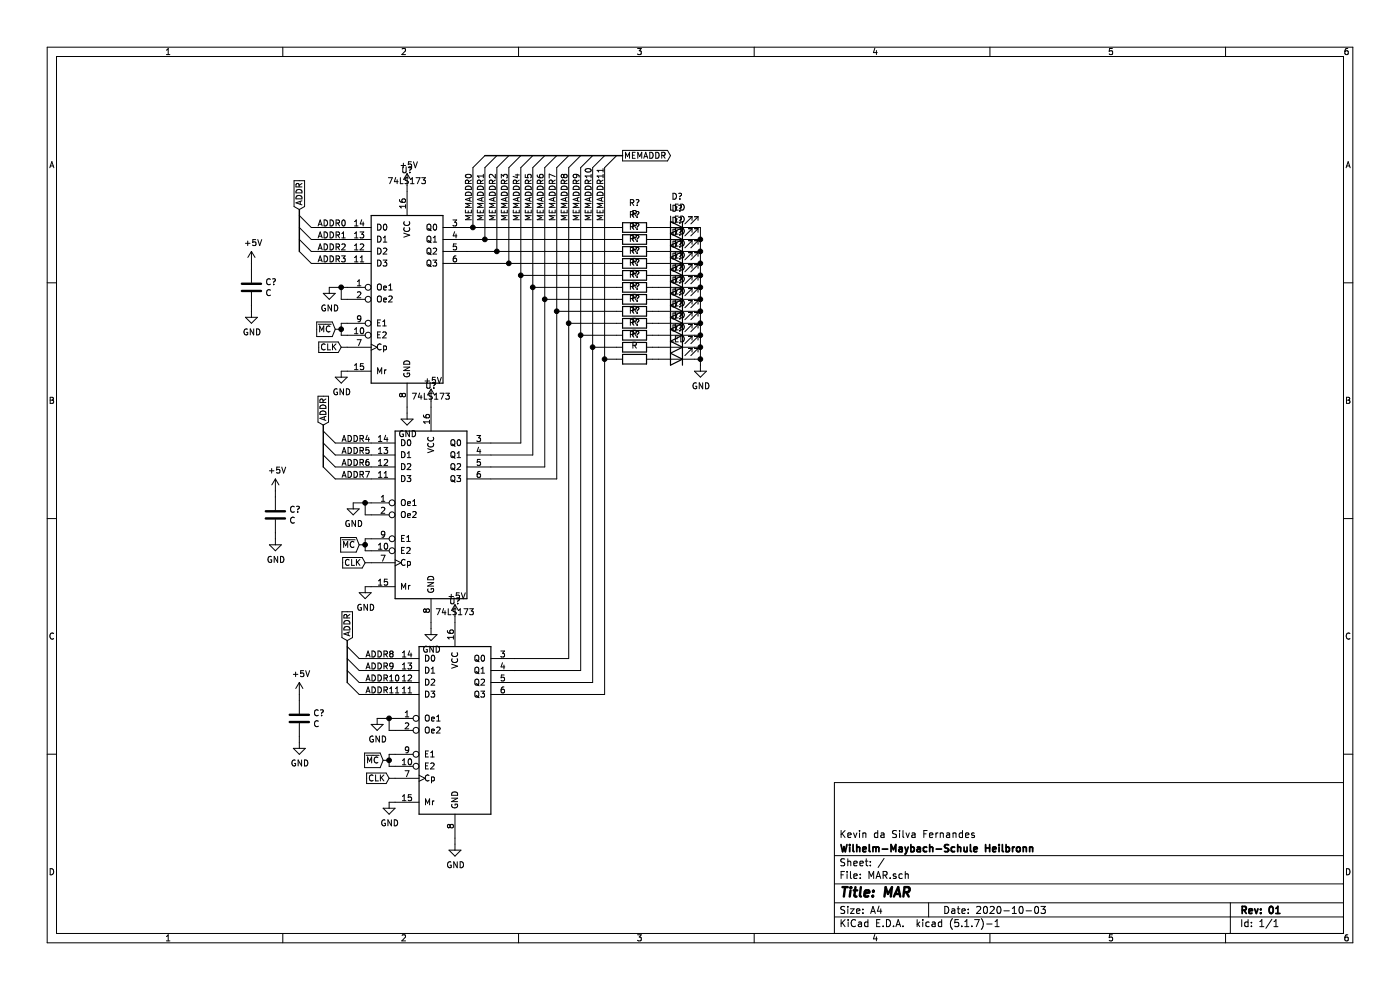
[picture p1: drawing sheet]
EESchema Schematic File Version 4
EELAYER 30 0
EELAYER END
$Descr A4 11693 8268
encoding utf-8
Sheet 1 1
Title "MAR"
Date "2020-10-03"
Rev "01"
Comp "Wilhelm-Maybach-Schule Heilbronn"
Comment1 "Kevin da Silva Fernandes"
Comment2 ""
Comment3 ""
Comment4 ""
$EndDescr
$Comp
L 74xx:74LS173 U?
U 1 1
P 3400 2500
F 0 "U?" H 3400 3581 50  0000 C CNN
F 1 "74LS173" H 3400 3490 50  0000 C CNN
F 2 "" H 3400 2500 50  0001 C CNN
F 3 "http://www.ti.com/lit/gpn/sn74LS173" H 3400 2500 50  0001 C CNN
	1    3400 2500
	1    0    0    -1  
$EndComp
$Comp
L 74xx:74LS173 U?
U 1 1
P 3600 4300
F 0 "U?" H 3600 5381 50  0000 C CNN
F 1 "74LS173" H 3600 5290 50  0000 C CNN
F 2 "" H 3600 4300 50  0001 C CNN
F 3 "http://www.ti.com/lit/gpn/sn74LS173" H 3600 4300 50  0001 C CNN
	1    3600 4300
	1    0    0    -1  
$EndComp
$Comp
L 74xx:74LS173 U?
U 1 1
P 3800 6100
F 0 "U?" H 3800 7181 50  0000 C CNN
F 1 "74LS173" H 3800 7090 50  0000 C CNN
F 2 "" H 3800 6100 50  0001 C CNN
F 3 "http://www.ti.com/lit/gpn/sn74LS173" H 3800 6100 50  0001 C CNN
	1    3800 6100
	1    0    0    -1  
$EndComp
$Comp
L power:+5V #PWR?
U 1 1
P 3400 1550
F 0 "#PWR?" H 3400 1400 50  0001 C CNN
F 1 "+5V" H 3415 1723 50  0000 C CNN
F 2 "" H 3400 1550 50  0001 C CNN
F 3 "" H 3400 1550 50  0001 C CNN
	1    3400 1550
	1    0    0    -1  
$EndComp
$Comp
L power:+5V #PWR?
U 1 1
P 3600 3350
F 0 "#PWR?" H 3600 3200 50  0001 C CNN
F 1 "+5V" H 3615 3523 50  0000 C CNN
F 2 "" H 3600 3350 50  0001 C CNN
F 3 "" H 3600 3350 50  0001 C CNN
	1    3600 3350
	1    0    0    -1  
$EndComp
$Comp
L power:+5V #PWR?
U 1 1
P 3800 5150
F 0 "#PWR?" H 3800 5000 50  0001 C CNN
F 1 "+5V" H 3815 5323 50  0000 C CNN
F 2 "" H 3800 5150 50  0001 C CNN
F 3 "" H 3800 5150 50  0001 C CNN
	1    3800 5150
	1    0    0    -1  
$EndComp
$Comp
L power:GND #PWR?
U 1 1
P 3400 3450
F 0 "#PWR?" H 3400 3200 50  0001 C CNN
F 1 "GND" H 3405 3277 50  0000 C CNN
F 2 "" H 3400 3450 50  0001 C CNN
F 3 "" H 3400 3450 50  0001 C CNN
	1    3400 3450
	1    0    0    -1  
$EndComp
$Comp
L power:GND #PWR?
U 1 1
P 3600 5250
F 0 "#PWR?" H 3600 5000 50  0001 C CNN
F 1 "GND" H 3605 5077 50  0000 C CNN
F 2 "" H 3600 5250 50  0001 C CNN
F 3 "" H 3600 5250 50  0001 C CNN
	1    3600 5250
	1    0    0    -1  
$EndComp
$Comp
L power:GND #PWR?
U 1 1
P 3800 7050
F 0 "#PWR?" H 3800 6800 50  0001 C CNN
F 1 "GND" H 3805 6877 50  0000 C CNN
F 2 "" H 3800 7050 50  0001 C CNN
F 3 "" H 3800 7050 50  0001 C CNN
	1    3800 7050
	1    0    0    -1  
$EndComp
Wire Wire Line
	2900 2400 2850 2400
Wire Wire Line
	2850 2400 2850 2500
Wire Wire Line
	2850 2500 2900 2500
Wire Wire Line
	2900 2700 2850 2700
Wire Wire Line
	2850 2700 2850 2750
Wire Wire Line
	2850 2800 2900 2800
Wire Wire Line
	3100 4200 3050 4200
Wire Wire Line
	3050 4200 3050 4300
Wire Wire Line
	3050 4300 3100 4300
Wire Wire Line
	3100 4500 3050 4500
Wire Wire Line
	3050 4500 3050 4550
Wire Wire Line
	3050 4600 3100 4600
Wire Wire Line
	3300 6000 3250 6000
Wire Wire Line
	3250 6000 3250 6100
Wire Wire Line
	3250 6100 3300 6100
Wire Wire Line
	3300 6300 3250 6300
Wire Wire Line
	3250 6300 3250 6350
Wire Wire Line
	3250 6400 3300 6400
$Comp
L power:GND #PWR?
U 1 1
P 3150 6000
F 0 "#PWR?" H 3150 5750 50  0001 C CNN
F 1 "GND" H 3155 5827 50  0000 C CNN
F 2 "" H 3150 6000 50  0001 C CNN
F 3 "" H 3150 6000 50  0001 C CNN
	1    3150 6000
	1    0    0    -1  
$EndComp
Wire Wire Line
	3150 6000 3250 6000
Connection ~ 3250 6000
$Comp
L power:GND #PWR?
U 1 1
P 2950 4200
F 0 "#PWR?" H 2950 3950 50  0001 C CNN
F 1 "GND" H 2955 4027 50  0000 C CNN
F 2 "" H 2950 4200 50  0001 C CNN
F 3 "" H 2950 4200 50  0001 C CNN
	1    2950 4200
	1    0    0    -1  
$EndComp
Wire Wire Line
	2950 4200 3050 4200
Connection ~ 3050 4200
$Comp
L power:GND #PWR?
U 1 1
P 2750 2400
F 0 "#PWR?" H 2750 2150 50  0001 C CNN
F 1 "GND" H 2755 2227 50  0000 C CNN
F 2 "" H 2750 2400 50  0001 C CNN
F 3 "" H 2750 2400 50  0001 C CNN
	1    2750 2400
	1    0    0    -1  
$EndComp
Wire Wire Line
	2750 2400 2850 2400
Connection ~ 2850 2400
Text Label 2650 1900 0    50   ~ 0
ADDR0
Text Label 2650 2000 0    50   ~ 0
ADDR1
Text Label 2650 2100 0    50   ~ 0
ADDR2
Text Label 2650 2200 0    50   ~ 0
ADDR3
Wire Wire Line
	2900 1900 2600 1900
Wire Wire Line
	2900 2000 2600 2000
Wire Wire Line
	2600 2100 2900 2100
Wire Wire Line
	2900 2200 2600 2200
Text Label 2850 3700 0    50   ~ 0
ADDR4
Text Label 2850 3800 0    50   ~ 0
ADDR5
Text Label 2850 3900 0    50   ~ 0
ADDR6
Text Label 2850 4000 0    50   ~ 0
ADDR7
Wire Wire Line
	3100 3700 2800 3700
Wire Wire Line
	3100 3800 2800 3800
Wire Wire Line
	2800 3900 3100 3900
Wire Wire Line
	3100 4000 2800 4000
Text Label 3050 5500 0    50   ~ 0
ADDR8
Text Label 3050 5600 0    50   ~ 0
ADDR9
Text Label 3050 5700 0    50   ~ 0
ADDR10
Text Label 3050 5800 0    50   ~ 0
ADDR11
Wire Wire Line
	3300 5500 3000 5500
Wire Wire Line
	3300 5600 3000 5600
Wire Wire Line
	3000 5700 3300 5700
Wire Wire Line
	3300 5800 3000 5800
Entry Wire Line
	2900 5400 3000 5500
Entry Wire Line
	2900 5500 3000 5600
Entry Wire Line
	2900 5600 3000 5700
Entry Wire Line
	2900 5700 3000 5800
Entry Wire Line
	2700 3700 2800 3800
Entry Wire Line
	2700 3600 2800 3700
Entry Wire Line
	2700 3800 2800 3900
Entry Wire Line
	2700 3900 2800 4000
Entry Wire Line
	2500 2100 2600 2200
Entry Wire Line
	2500 2000 2600 2100
Entry Wire Line
	2500 1900 2600 2000
Entry Wire Line
	2500 1800 2600 1900
Text GLabel 2900 5350 1    50   Input ~ 0
ADDR
Text GLabel 2700 3550 1    50   Input ~ 0
ADDR
Text GLabel 2500 1750 1    50   Input ~ 0
ADDR
Wire Wire Line
	3000 4550 3050 4550
Connection ~ 3050 4550
Wire Wire Line
	3050 4550 3050 4600
Text GLabel 3000 4550 0    50   Input ~ 0
~MC
Text GLabel 2800 2750 0    50   Input ~ 0
~MC
Text GLabel 3200 6350 0    50   Input ~ 0
~MC
Wire Wire Line
	3200 6350 3250 6350
Connection ~ 3250 6350
Wire Wire Line
	3250 6350 3250 6400
Wire Wire Line
	2800 2750 2850 2750
Connection ~ 2850 2750
Wire Wire Line
	2850 2750 2850 2800
Text GLabel 2850 2900 0    50   Input ~ 0
CLK
Wire Wire Line
	2850 2900 2900 2900
Text GLabel 3050 4700 0    50   Input ~ 0
CLK
Wire Wire Line
	3050 4700 3100 4700
Text GLabel 3250 6500 0    50   Input ~ 0
CLK
Wire Wire Line
	3250 6500 3300 6500
$Comp
L power:GND #PWR?
U 1 1
P 3250 6700
F 0 "#PWR?" H 3250 6450 50  0001 C CNN
F 1 "GND" H 3255 6527 50  0000 C CNN
F 2 "" H 3250 6700 50  0001 C CNN
F 3 "" H 3250 6700 50  0001 C CNN
	1    3250 6700
	1    0    0    -1  
$EndComp
$Comp
L power:GND #PWR?
U 1 1
P 3050 4900
F 0 "#PWR?" H 3050 4650 50  0001 C CNN
F 1 "GND" H 3055 4727 50  0000 C CNN
F 2 "" H 3050 4900 50  0001 C CNN
F 3 "" H 3050 4900 50  0001 C CNN
	1    3050 4900
	1    0    0    -1  
$EndComp
Wire Wire Line
	3250 6700 3300 6700
Wire Wire Line
	3050 4900 3100 4900
$Comp
L power:GND #PWR?
U 1 1
P 2850 3100
F 0 "#PWR?" H 2850 2850 50  0001 C CNN
F 1 "GND" H 2855 2927 50  0000 C CNN
F 2 "" H 2850 3100 50  0001 C CNN
F 3 "" H 2850 3100 50  0001 C CNN
	1    2850 3100
	1    0    0    -1  
$EndComp
Wire Wire Line
	2850 3100 2900 3100
$Comp
L Device:C C?
U 1 1
P 2100 2400
F 0 "C?" H 2215 2446 50  0000 L CNN
F 1 "C" H 2215 2355 50  0000 L CNN
F 2 "" H 2138 2250 50  0001 C CNN
F 3 "~" H 2100 2400 50  0001 C CNN
	1    2100 2400
	1    0    0    -1  
$EndComp
$Comp
L power:GND #PWR?
U 1 1
P 2100 2600
F 0 "#PWR?" H 2100 2350 50  0001 C CNN
F 1 "GND" H 2105 2427 50  0000 C CNN
F 2 "" H 2100 2600 50  0001 C CNN
F 3 "" H 2100 2600 50  0001 C CNN
	1    2100 2600
	1    0    0    -1  
$EndComp
Wire Wire Line
	3800 7050 3800 7000
Wire Wire Line
	3800 5150 3800 5200
Wire Wire Line
	3600 5250 3600 5200
Wire Wire Line
	3600 3350 3600 3400
Wire Wire Line
	3400 3450 3400 3400
Wire Wire Line
	3400 1550 3400 1600
$Comp
L power:+5V #PWR?
U 1 1
P 2100 2200
F 0 "#PWR?" H 2100 2050 50  0001 C CNN
F 1 "+5V" H 2115 2373 50  0000 C CNN
F 2 "" H 2100 2200 50  0001 C CNN
F 3 "" H 2100 2200 50  0001 C CNN
	1    2100 2200
	1    0    0    -1  
$EndComp
Wire Wire Line
	2100 2200 2100 2250
Wire Wire Line
	2100 2600 2100 2550
$Comp
L Device:C C?
U 1 1
P 2300 4300
F 0 "C?" H 2415 4346 50  0000 L CNN
F 1 "C" H 2415 4255 50  0000 L CNN
F 2 "" H 2338 4150 50  0001 C CNN
F 3 "~" H 2300 4300 50  0001 C CNN
	1    2300 4300
	1    0    0    -1  
$EndComp
$Comp
L power:GND #PWR?
U 1 1
P 2300 4500
F 0 "#PWR?" H 2300 4250 50  0001 C CNN
F 1 "GND" H 2305 4327 50  0000 C CNN
F 2 "" H 2300 4500 50  0001 C CNN
F 3 "" H 2300 4500 50  0001 C CNN
	1    2300 4500
	1    0    0    -1  
$EndComp
$Comp
L power:+5V #PWR?
U 1 1
P 2300 4100
F 0 "#PWR?" H 2300 3950 50  0001 C CNN
F 1 "+5V" H 2315 4273 50  0000 C CNN
F 2 "" H 2300 4100 50  0001 C CNN
F 3 "" H 2300 4100 50  0001 C CNN
	1    2300 4100
	1    0    0    -1  
$EndComp
Wire Wire Line
	2300 4100 2300 4150
Wire Wire Line
	2300 4500 2300 4450
$Comp
L Device:C C?
U 1 1
P 2500 6000
F 0 "C?" H 2615 6046 50  0000 L CNN
F 1 "C" H 2615 5955 50  0000 L CNN
F 2 "" H 2538 5850 50  0001 C CNN
F 3 "~" H 2500 6000 50  0001 C CNN
	1    2500 6000
	1    0    0    -1  
$EndComp
$Comp
L power:GND #PWR?
U 1 1
P 2500 6200
F 0 "#PWR?" H 2500 5950 50  0001 C CNN
F 1 "GND" H 2505 6027 50  0000 C CNN
F 2 "" H 2500 6200 50  0001 C CNN
F 3 "" H 2500 6200 50  0001 C CNN
	1    2500 6200
	1    0    0    -1  
$EndComp
$Comp
L power:+5V #PWR?
U 1 1
P 2500 5800
F 0 "#PWR?" H 2500 5650 50  0001 C CNN
F 1 "+5V" H 2515 5973 50  0000 C CNN
F 2 "" H 2500 5800 50  0001 C CNN
F 3 "" H 2500 5800 50  0001 C CNN
	1    2500 5800
	1    0    0    -1  
$EndComp
Wire Wire Line
	2500 5800 2500 5850
Wire Wire Line
	2500 6200 2500 6150
Wire Wire Line
	4100 3700 4350 3700
Wire Wire Line
	4100 3800 4450 3800
Wire Wire Line
	4100 3900 4550 3900
Wire Wire Line
	4100 4000 4650 4000
Wire Wire Line
	4300 5500 4750 5500
Wire Wire Line
	4850 5600 4300 5600
Wire Wire Line
	4300 5700 4950 5700
Wire Wire Line
	5050 5800 4300 5800
Wire Wire Line
	3900 2200 4250 2200
Wire Wire Line
	3900 2100 4150 2100
Wire Wire Line
	3900 2000 4050 2000
Wire Wire Line
	3900 1900 3950 1900
Text Label 3950 1850 1    50   ~ 0
MEMADDR0
Text Label 4050 1850 1    50   ~ 0
MEMADDR1
Text Label 4150 1850 1    50   ~ 0
MEMADDR2
Text Label 4250 1850 1    50   ~ 0
MEMADDR3
Text Label 4350 1850 1    50   ~ 0
MEMADDR4
Text Label 4450 1850 1    50   ~ 0
MEMADDR5
Text Label 4550 1850 1    50   ~ 0
MEMADDR6
Text Label 4650 1850 1    50   ~ 0
MEMADDR7
Text Label 4750 1850 1    50   ~ 0
MEMADDR8
Text Label 4850 1850 1    50   ~ 0
MEMADDR9
Text Label 4950 1850 1    50   ~ 0
MEMADDR10
Text Label 5050 1850 1    50   ~ 0
MEMADDR11
Wire Wire Line
	5050 1400 5050 3000
Wire Wire Line
	4950 1400 4950 2900
Wire Wire Line
	4850 1400 4850 2800
Wire Wire Line
	4750 1400 4750 2700
Wire Wire Line
	4650 1400 4650 2600
Wire Wire Line
	4550 1400 4550 2500
Wire Wire Line
	4450 1400 4450 2400
Wire Wire Line
	4350 1400 4350 2300
Wire Wire Line
	4250 1400 4250 2200
Wire Wire Line
	4150 1400 4150 2100
Wire Wire Line
	4050 1400 4050 2000
Wire Wire Line
	3950 1400 3950 1900
Entry Wire Line
	5150 1300 5050 1400
Entry Wire Line
	5050 1300 4950 1400
Entry Wire Line
	4950 1300 4850 1400
Entry Wire Line
	4850 1300 4750 1400
Entry Wire Line
	4750 1300 4650 1400
Entry Wire Line
	4650 1300 4550 1400
Entry Wire Line
	4550 1300 4450 1400
Entry Wire Line
	4450 1300 4350 1400
Entry Wire Line
	4350 1300 4250 1400
Entry Wire Line
	4250 1300 4150 1400
Entry Wire Line
	4150 1300 4050 1400
Entry Wire Line
	4050 1300 3950 1400
Text GLabel 5200 1300 2    50   Output ~ 0
MEMADDR
Wire Wire Line
	3950 1900 5150 1900
Connection ~ 3950 1900
Wire Wire Line
	5150 2000 4050 2000
Connection ~ 4050 2000
Wire Wire Line
	4150 2100 5150 2100
Connection ~ 4150 2100
Wire Wire Line
	4250 2200 5150 2200
Connection ~ 4250 2200
Wire Wire Line
	4350 2300 5150 2300
Connection ~ 4350 2300
Wire Wire Line
	4350 2300 4350 3700
Wire Wire Line
	5150 2400 4450 2400
Connection ~ 4450 2400
Wire Wire Line
	4450 2400 4450 3800
Wire Wire Line
	5150 2500 4550 2500
Connection ~ 4550 2500
Wire Wire Line
	4550 2500 4550 3900
Wire Wire Line
	5150 2600 4650 2600
Connection ~ 4650 2600
Wire Wire Line
	4650 2600 4650 4000
Wire Wire Line
	5150 2700 4750 2700
Connection ~ 4750 2700
Wire Wire Line
	4750 2700 4750 5500
Wire Wire Line
	5150 2800 4850 2800
Connection ~ 4850 2800
Wire Wire Line
	4850 2800 4850 5600
Wire Wire Line
	5150 2900 4950 2900
Connection ~ 4950 2900
Wire Wire Line
	4950 2900 4950 5700
Wire Wire Line
	5150 3000 5050 3000
Connection ~ 5050 3000
Wire Wire Line
	5050 3000 5050 5800
$Comp
L Device:R R?
U 1 1
P 5300 1900
F 0 "R?" V 5093 1900 50  0000 C CNN
F 1 "R" V 5184 1900 50  0000 C CNN
F 2 "" V 5230 1900 50  0001 C CNN
F 3 "~" H 5300 1900 50  0001 C CNN
	1    5300 1900
	0    1    1    0   
$EndComp
$Comp
L Device:LED D?
U 1 1
P 5650 1900
F 0 "D?" H 5643 1645 50  0000 C CNN
F 1 "LED" H 5643 1736 50  0000 C CNN
F 2 "" H 5650 1900 50  0001 C CNN
F 3 "~" H 5650 1900 50  0001 C CNN
	1    5650 1900
	-1   0    0    1   
$EndComp
Wire Wire Line
	5500 1900 5450 1900
$Comp
L Device:R R?
U 1 1
P 5300 2000
F 0 "R?" V 5093 2000 50  0000 C CNN
F 1 "R" V 5184 2000 50  0000 C CNN
F 2 "" V 5230 2000 50  0001 C CNN
F 3 "~" H 5300 2000 50  0001 C CNN
	1    5300 2000
	0    1    1    0   
$EndComp
$Comp
L Device:LED D?
U 1 1
P 5650 2000
F 0 "D?" H 5643 1745 50  0000 C CNN
F 1 "LED" H 5643 1836 50  0000 C CNN
F 2 "" H 5650 2000 50  0001 C CNN
F 3 "~" H 5650 2000 50  0001 C CNN
	1    5650 2000
	-1   0    0    1   
$EndComp
Wire Wire Line
	5500 2000 5450 2000
$Comp
L Device:R R?
U 1 1
P 5300 2100
F 0 "R?" V 5093 2100 50  0000 C CNN
F 1 "R" V 5184 2100 50  0000 C CNN
F 2 "" V 5230 2100 50  0001 C CNN
F 3 "~" H 5300 2100 50  0001 C CNN
	1    5300 2100
	0    1    1    0   
$EndComp
$Comp
L Device:LED D?
U 1 1
P 5650 2100
F 0 "D?" H 5643 1845 50  0000 C CNN
F 1 "LED" H 5643 1936 50  0000 C CNN
F 2 "" H 5650 2100 50  0001 C CNN
F 3 "~" H 5650 2100 50  0001 C CNN
	1    5650 2100
	-1   0    0    1   
$EndComp
Wire Wire Line
	5500 2100 5450 2100
$Comp
L Device:R R?
U 1 1
P 5300 2200
F 0 "R?" V 5093 2200 50  0000 C CNN
F 1 "R" V 5184 2200 50  0000 C CNN
F 2 "" V 5230 2200 50  0001 C CNN
F 3 "~" H 5300 2200 50  0001 C CNN
	1    5300 2200
	0    1    1    0   
$EndComp
$Comp
L Device:LED D?
U 1 1
P 5650 2200
F 0 "D?" H 5643 1945 50  0000 C CNN
F 1 "LED" H 5643 2036 50  0000 C CNN
F 2 "" H 5650 2200 50  0001 C CNN
F 3 "~" H 5650 2200 50  0001 C CNN
	1    5650 2200
	-1   0    0    1   
$EndComp
Wire Wire Line
	5500 2200 5450 2200
$Comp
L Device:R R?
U 1 1
P 5300 2300
F 0 "R?" V 5093 2300 50  0000 C CNN
F 1 "R" V 5184 2300 50  0000 C CNN
F 2 "" V 5230 2300 50  0001 C CNN
F 3 "~" H 5300 2300 50  0001 C CNN
	1    5300 2300
	0    1    1    0   
$EndComp
$Comp
L Device:LED D?
U 1 1
P 5650 2300
F 0 "D?" H 5643 2045 50  0000 C CNN
F 1 "LED" H 5643 2136 50  0000 C CNN
F 2 "" H 5650 2300 50  0001 C CNN
F 3 "~" H 5650 2300 50  0001 C CNN
	1    5650 2300
	-1   0    0    1   
$EndComp
Wire Wire Line
	5500 2300 5450 2300
$Comp
L Device:R R?
U 1 1
P 5300 2400
F 0 "R?" V 5093 2400 50  0000 C CNN
F 1 "R" V 5184 2400 50  0000 C CNN
F 2 "" V 5230 2400 50  0001 C CNN
F 3 "~" H 5300 2400 50  0001 C CNN
	1    5300 2400
	0    1    1    0   
$EndComp
$Comp
L Device:LED D?
U 1 1
P 5650 2400
F 0 "D?" H 5643 2145 50  0000 C CNN
F 1 "LED" H 5643 2236 50  0000 C CNN
F 2 "" H 5650 2400 50  0001 C CNN
F 3 "~" H 5650 2400 50  0001 C CNN
	1    5650 2400
	-1   0    0    1   
$EndComp
Wire Wire Line
	5500 2400 5450 2400
$Comp
L Device:R R?
U 1 1
P 5300 2500
F 0 "R?" V 5093 2500 50  0000 C CNN
F 1 "R" V 5184 2500 50  0000 C CNN
F 2 "" V 5230 2500 50  0001 C CNN
F 3 "~" H 5300 2500 50  0001 C CNN
	1    5300 2500
	0    1    1    0   
$EndComp
$Comp
L Device:LED D?
U 1 1
P 5650 2500
F 0 "D?" H 5643 2245 50  0000 C CNN
F 1 "LED" H 5643 2336 50  0000 C CNN
F 2 "" H 5650 2500 50  0001 C CNN
F 3 "~" H 5650 2500 50  0001 C CNN
	1    5650 2500
	-1   0    0    1   
$EndComp
Wire Wire Line
	5500 2500 5450 2500
$Comp
L Device:R R?
U 1 1
P 5300 2600
F 0 "R?" V 5093 2600 50  0000 C CNN
F 1 "R" V 5184 2600 50  0000 C CNN
F 2 "" V 5230 2600 50  0001 C CNN
F 3 "~" H 5300 2600 50  0001 C CNN
	1    5300 2600
	0    1    1    0   
$EndComp
$Comp
L Device:LED D?
U 1 1
P 5650 2600
F 0 "D?" H 5643 2345 50  0000 C CNN
F 1 "LED" H 5643 2436 50  0000 C CNN
F 2 "" H 5650 2600 50  0001 C CNN
F 3 "~" H 5650 2600 50  0001 C CNN
	1    5650 2600
	-1   0    0    1   
$EndComp
Wire Wire Line
	5500 2600 5450 2600
$Comp
L Device:R R?
U 1 1
P 5300 2700
F 0 "R?" V 5093 2700 50  0000 C CNN
F 1 "R" V 5184 2700 50  0000 C CNN
F 2 "" V 5230 2700 50  0001 C CNN
F 3 "~" H 5300 2700 50  0001 C CNN
	1    5300 2700
	0    1    1    0   
$EndComp
$Comp
L Device:LED D?
U 1 1
P 5650 2700
F 0 "D?" H 5643 2445 50  0000 C CNN
F 1 "LED" H 5643 2536 50  0000 C CNN
F 2 "" H 5650 2700 50  0001 C CNN
F 3 "~" H 5650 2700 50  0001 C CNN
	1    5650 2700
	-1   0    0    1   
$EndComp
Wire Wire Line
	5500 2700 5450 2700
$Comp
L Device:R R?
U 1 1
P 5300 2800
F 0 "R?" V 5093 2800 50  0000 C CNN
F 1 "R" V 5184 2800 50  0000 C CNN
F 2 "" V 5230 2800 50  0001 C CNN
F 3 "~" H 5300 2800 50  0001 C CNN
	1    5300 2800
	0    1    1    0   
$EndComp
$Comp
L Device:LED D?
U 1 1
P 5650 2800
F 0 "D?" H 5643 2545 50  0000 C CNN
F 1 "LED" H 5643 2636 50  0000 C CNN
F 2 "" H 5650 2800 50  0001 C CNN
F 3 "~" H 5650 2800 50  0001 C CNN
	1    5650 2800
	-1   0    0    1   
$EndComp
Wire Wire Line
	5500 2800 5450 2800
$Comp
L Device:R R?
U 1 1
P 5300 2900
F 0 "R?" V 5093 2900 50  0000 C CNN
F 1 "R" V 5184 2900 50  0000 C CNN
F 2 "" V 5230 2900 50  0001 C CNN
F 3 "~" H 5300 2900 50  0001 C CNN
	1    5300 2900
	0    1    1    0   
$EndComp
$Comp
L Device:LED D?
U 1 1
P 5650 2900
F 0 "D?" H 5643 2645 50  0000 C CNN
F 1 "LED" H 5643 2736 50  0000 C CNN
F 2 "" H 5650 2900 50  0001 C CNN
F 3 "~" H 5650 2900 50  0001 C CNN
	1    5650 2900
	-1   0    0    1   
$EndComp
Wire Wire Line
	5500 2900 5450 2900
$Comp
L Device:R R?
U 1 1
P 5300 3000
F 0 "R?" V 5093 3000 50  0000 C CNN
F 1 "R" V 5184 3000 50  0000 C CNN
F 2 "" V 5230 3000 50  0001 C CNN
F 3 "~" H 5300 3000 50  0001 C CNN
	1    5300 3000
	0    1    1    0   
$EndComp
$Comp
L Device:LED D?
U 1 1
P 5650 3000
F 0 "D?" H 5643 2745 50  0000 C CNN
F 1 "LED" H 5643 2836 50  0000 C CNN
F 2 "" H 5650 3000 50  0001 C CNN
F 3 "~" H 5650 3000 50  0001 C CNN
	1    5650 3000
	-1   0    0    1   
$EndComp
Wire Wire Line
	5500 3000 5450 3000
Wire Wire Line
	5800 1900 5850 1900
Wire Wire Line
	5800 3000 5850 3000
Connection ~ 5850 3000
Wire Wire Line
	5850 3000 5850 3050
Wire Wire Line
	5850 2900 5800 2900
Connection ~ 5850 2900
Wire Wire Line
	5850 2900 5850 3000
Wire Wire Line
	5800 2800 5850 2800
Connection ~ 5850 2800
Wire Wire Line
	5850 2800 5850 2900
Wire Wire Line
	5850 2700 5800 2700
Connection ~ 5850 2700
Wire Wire Line
	5850 2700 5850 2800
Wire Wire Line
	5800 2600 5850 2600
Connection ~ 5850 2600
Wire Wire Line
	5850 2600 5850 2700
Wire Wire Line
	5850 2500 5800 2500
Connection ~ 5850 2500
Wire Wire Line
	5850 2500 5850 2600
Wire Wire Line
	5800 2400 5850 2400
Connection ~ 5850 2400
Wire Wire Line
	5850 2400 5850 2500
Wire Wire Line
	5850 2300 5800 2300
Connection ~ 5850 2300
Wire Wire Line
	5850 2300 5850 2400
Wire Wire Line
	5800 2200 5850 2200
Wire Wire Line
	5850 1900 5850 2000
Connection ~ 5850 2200
Wire Wire Line
	5850 2200 5850 2300
Wire Wire Line
	5850 2100 5800 2100
Connection ~ 5850 2100
Wire Wire Line
	5850 2100 5850 2200
Wire Wire Line
	5800 2000 5850 2000
Connection ~ 5850 2000
Wire Wire Line
	5850 2000 5850 2100
$Comp
L power:GND #PWR?
U 1 1
P 5850 3050
F 0 "#PWR?" H 5850 2800 50  0001 C CNN
F 1 "GND" H 5855 2877 50  0000 C CNN
F 2 "" H 5850 3050 50  0001 C CNN
F 3 "" H 5850 3050 50  0001 C CNN
	1    5850 3050
	1    0    0    -1  
$EndComp
Wire Bus Line
	2500 1750 2500 2100
Wire Bus Line
	2700 3550 2700 3900
Wire Bus Line
	2900 5350 2900 5700
Wire Bus Line
	4050 1300 5200 1300
$EndSCHEMATC
